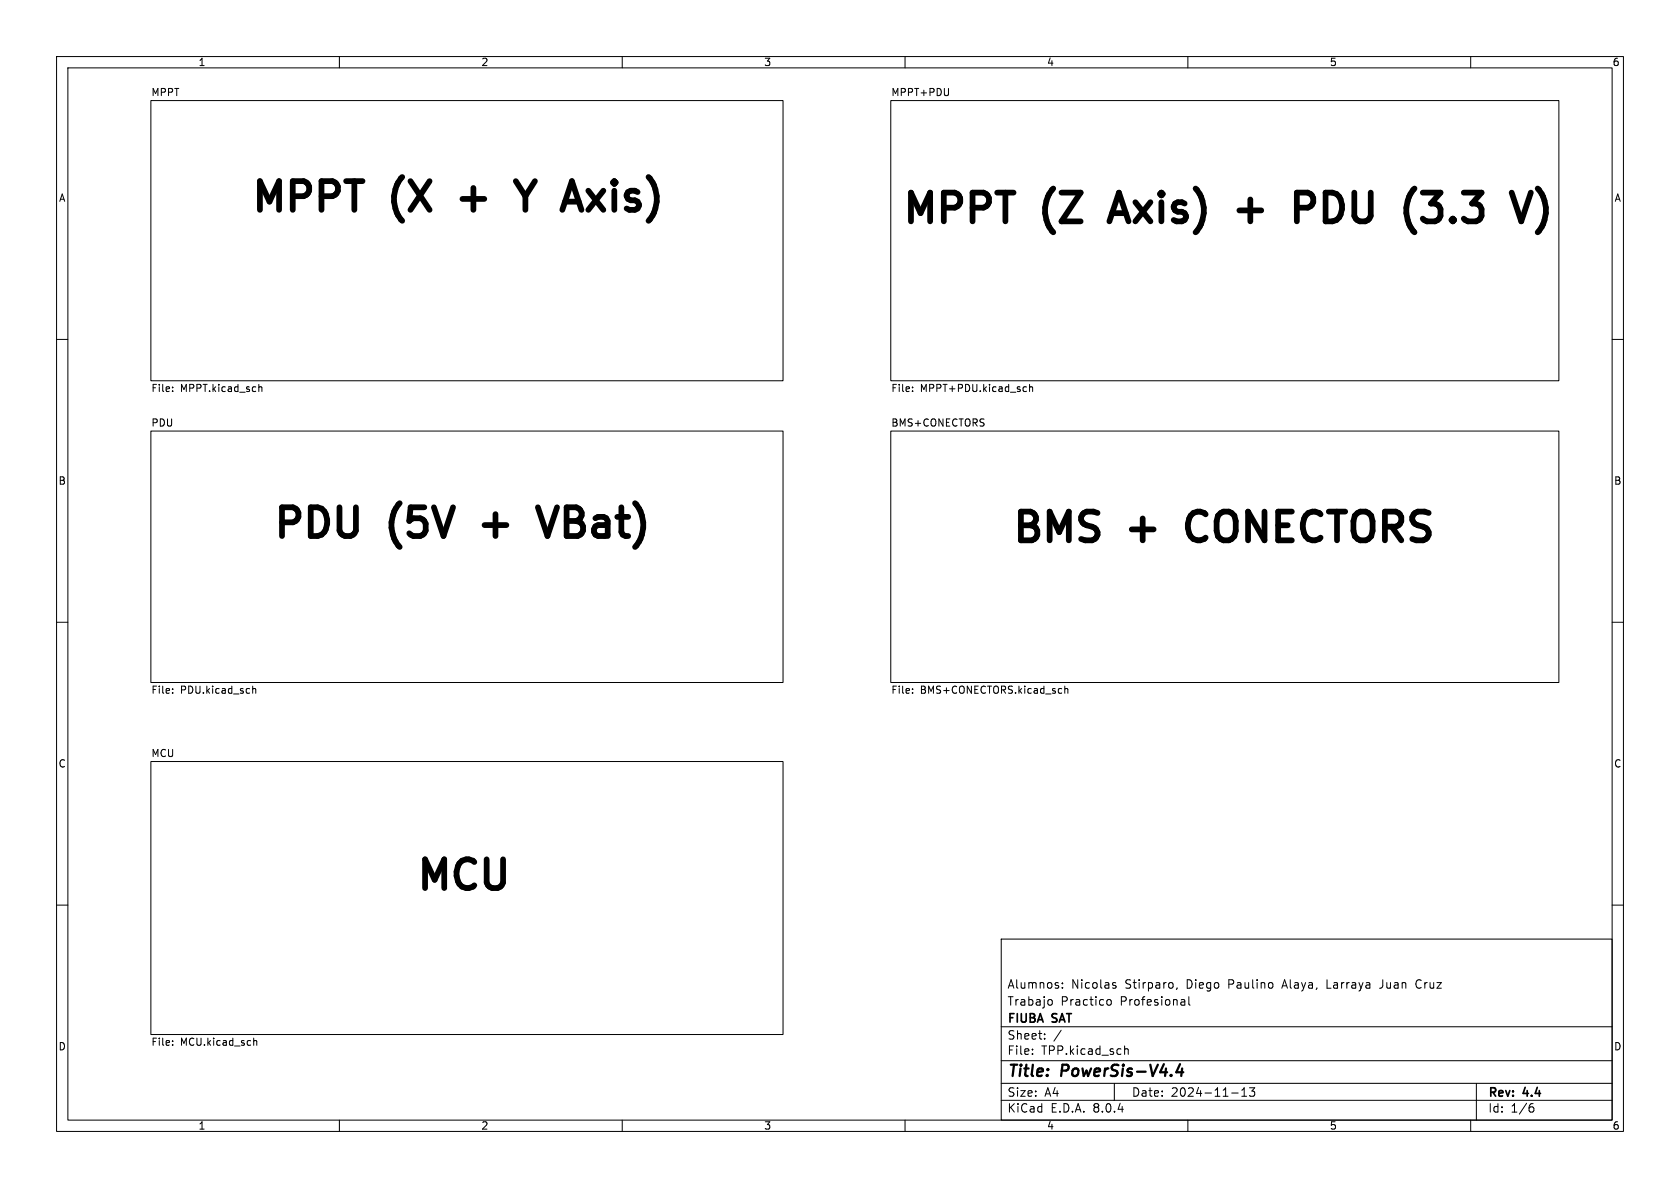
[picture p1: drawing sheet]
<svg xmlns="http://www.w3.org/2000/svg" width="297mm" height="210mm" viewBox="0 0 297 210" stroke-linecap="round" stroke-linejoin="round" font-family="sans-serif">
<g fill="none" stroke="#000" stroke-width=".18">
<path d="M10 10h277v190h-277zM12 12h273v186h-273zM26.7 17.8h111.7v49.5h-111.7zM60 10v2M110 10v2M157.5 17.8h118.1v49.5h-118.1zM160 10v2M167.7 15.6l-.1 1.2M210 10v2M260 10v2M10 60h2M285 60h2"/>
<path d="M26.7 76.2h111.7v44.5h-111.7zM30.5 69.1v.1M30.5 68.4v.2M45.8 68.5l.1-.1h.3l.1 .8M45.8 67.9v1.3M157.5 76.2h118.1v44.5h-118.1zM161.3 68.4v.2M161.3 69.1v.1M181.1 68.4h.4M181.5 69.2h-.4M182 68.5l.2-.1h.3l.1 .8M182 67.9v1.3"/>
<path d="M10 110h2M285 110h2M26.7 134.6h111.7v48.3h-111.7zM30.5 121.8v.1M30.5 122.4v.2M44.7 121.8l.2-.1 .3 .1v.8M44.7 121.3v1.3M161.3 122.4v.2M161.3 121.8v.1M188.2 121.3v1.3M188.2 121.8l.2-.1 .3 .1 .1 .8M10 160h2"/>
<path d="M285 160h2M177 166h108v32h-108zM185.5 176.7l.4 .1 .1 .2v.6l-.5 .1M187.8 174.6v.1M187.8 173.8v.1M195.7 177l.3-.3 .3 .1 .2 .2v.4l-.2 .2-.3 .1-.3-.3M196.7 174.1l.4 .1 .2 .2-.1 .2-.4 .1M196.7 173.8h.5M208.1 174.6l-.1 .3M209 176.7h.2l.3 .2v.8M209.5 177.6l-.5 .1M209.5 177.1h-.5"/>
<path d="M210.2 176.2v1.3l.2 .2M243.9 174.7h.1M250.6 173.3l-.3 .5 .1 .5 .2 .3M30.5 184v.1M30.5 184.7v.1M44.9 183.5v1.3M44.9 184.1l.1-.2 .3 .1 .1 .8M60 198v2M110 198v2M160 198v2M177 194.5h108M177 191.5h108"/>
<path d="M177 187.5h108M177 181.5h108M182.5 186.3v.1M182.5 185.5v.1M184.7 183.6v.1M184.7 182.8v.1M187.6 182.1l-1.3 2M197 191.5v3M198.8 184.9v1.5M198.8 185.5l.2-.1 .4 .1 .1 .9M210 198v2M217.7 193.2h1.2"/>
<path d="M219.5 193.8h.9M219.5 192.7l.5-.4v1.5M220.9 192.3h.9l-.5 .6 .4 .1v.7l-.2 .1h-.4l-.2-.1M260 198v2M261 191.5v6.5M270.6 195.7h.3l.3 .3-.1 .5-.5 .1M271 195.1l-.4 .1"/>
</g>
<path d="M208.6 188.1l-.6 1.4h1.2M209 188.9l-.2 1.3" fill="none" stroke="#000" stroke-width=".4"/>
<path d="M91.2 32l1.7 2.7M92.9 34.7v2.4M94.6 32l-1.7 2.7M197.8 34.1l-1.7 5M219.1 37.2h3.9M229.3 36.7h1.9a1.38 1.38 0 0 0 1-1.3 1.38 1.38 0 0 0-1-1.3h-1.9v5M250.1 33.3l-.3 .3M251.5 34.1h3.2l-1.7 1.9h.7l.7 .5M254.4 38.6l-.7 .5h-1.5l-.4-.2M271.8 33.3a5.8 5.8 0 0 1 0 7.8M95.1 89.7l1.7 5.1 1.7-5.1" fill="none" stroke="#000" stroke-width="1"/>
<g font-size="7.1">
<text x="43.7" y="38.9">MPPT</text>
<text x="69.5" y="38.9">(X</text>
<text x="83.6" y="38.9">+</text>
<text x="95.8" y="38.9">Y</text>
<text x="106" y="38.9">Axis)</text>
<text x="158.8" y="40.9">MPPT</text>
<text x="184.6" y="40.9">(Z</text>
<text x="198.7" y="40.9">Axis)</text>
<text x="223" y="40.9">+</text>
<text x="235.2" y="40.9">PDU</text>
<text x="256.6" y="40.9">(3.3</text>
<text x="47.6" y="96.5">PDU</text>
<text x="69" y="96.5">(5V</text>
<text x="87.5" y="96.5">+</text>
<text x="99.7" y="96.5">VBat)</text>
<text x="178.3" y="97.3">BMS</text>
<text x="199.9" y="97.3">+</text>
<text x="212.1" y="97.3">CONECTORS</text>
<text x="72.9" y="158.8">MCU</text>
</g>
<g font-size="2.8">
<text x="178" y="190.9">Title:</text>
<text x="187.7" y="190.9">PowerSis-V4.4</text>
</g>
<g font-size="2.1">
<text x="178" y="178">Trabajo</text>
<text x="178" y="175">Alumnos:</text>
<text x="187.5" y="178">Practico</text>
<text x="189.4" y="175">Nicolas</text>
<text x="198.1" y="178">Profesional</text>
<text x="199" y="175">Stirparo,</text>
<text x="209.9" y="175">Diego</text>
<text x="217.4" y="175">Paulino</text>
<text x="227.1" y="175">Alaya,</text>
<text x="235.1" y="175">Larraya</text>
<text x="244.7" y="175">Juan</text>
<text x="251.2" y="175">Cruz</text>
<text x="178" y="184">Sheet:</text>
<text x="178" y="181.2">FIUBA</text>
<text x="186.1" y="181.2">SAT</text>
<text x="178" y="186.7">File:</text>
<text x="184.1" y="186.7">TPP.kicad_sch</text>
<text x="178" y="196.9">KiCad</text>
<text x="178" y="194.1">Size:</text>
<text x="184.7" y="194.1">A4</text>
<text x="185.7" y="196.9">E.D.A.</text>
<text x="193.3" y="196.9">8.0.4</text>
<text x="200" y="194.1">Date:</text>
<text x="207" y="194.1">2024-11-13</text>
<text x="263" y="194.3">Rev:</text>
<text x="263" y="196.9">Id:</text>
<text x="267.1" y="196.9">1/6</text>
<text x="269.4" y="194.3">4.4</text>
</g>
<g font-size="1.8">
<text x="35" y="11.9">1</text>
<text x="85" y="11.9">2</text>
<text x="135" y="11.9">3</text>
<text x="185" y="11.9">4</text>
<text x="235" y="11.9">5</text>
<text x="285" y="11.9">6</text>
<text x="26.7" y="17.1">MPPT</text>
<text x="157.5" y="17.1">MPPT+PDU</text>
<text x="10.3" y="35.9">A</text>
<text x="285.3" y="35.9">A</text>
<text x="26.7" y="69.6">File:</text>
<text x="31.9" y="69.6">MPPT.kicad_sch</text>
<text x="157.5" y="69.6">File:</text>
<text x="162.7" y="69.6">MPPT+PDU.kicad_sch</text>
<text x="26.7" y="75.5">PDU</text>
<text x="157.5" y="75.5">BMS+CONECTORS</text>
<text x="10.3" y="85.9">B</text>
<text x="285.3" y="85.9">B</text>
<text x="26.7" y="123">File:</text>
<text x="31.9" y="123">PDU.kicad_sch</text>
<text x="157.5" y="123">File:</text>
<text x="162.7" y="123">BMS+CONECTORS.kicad_sch</text>
<text x="10.3" y="135.9">C</text>
<text x="26.7" y="133.9">MCU</text>
<text x="285.3" y="135.9">C</text>
<text x="10.3" y="185.9">D</text>
<text x="26.7" y="185.2">File:</text>
<text x="31.9" y="185.2">MCU.kicad_sch</text>
<text x="285.3" y="185.9">D</text>
<text x="35" y="199.9">1</text>
<text x="85" y="199.9">2</text>
<text x="135" y="199.9">3</text>
<text x="185" y="199.9">4</text>
<text x="235" y="199.9">5</text>
<text x="285" y="199.9">6</text>
</g>
</svg>
